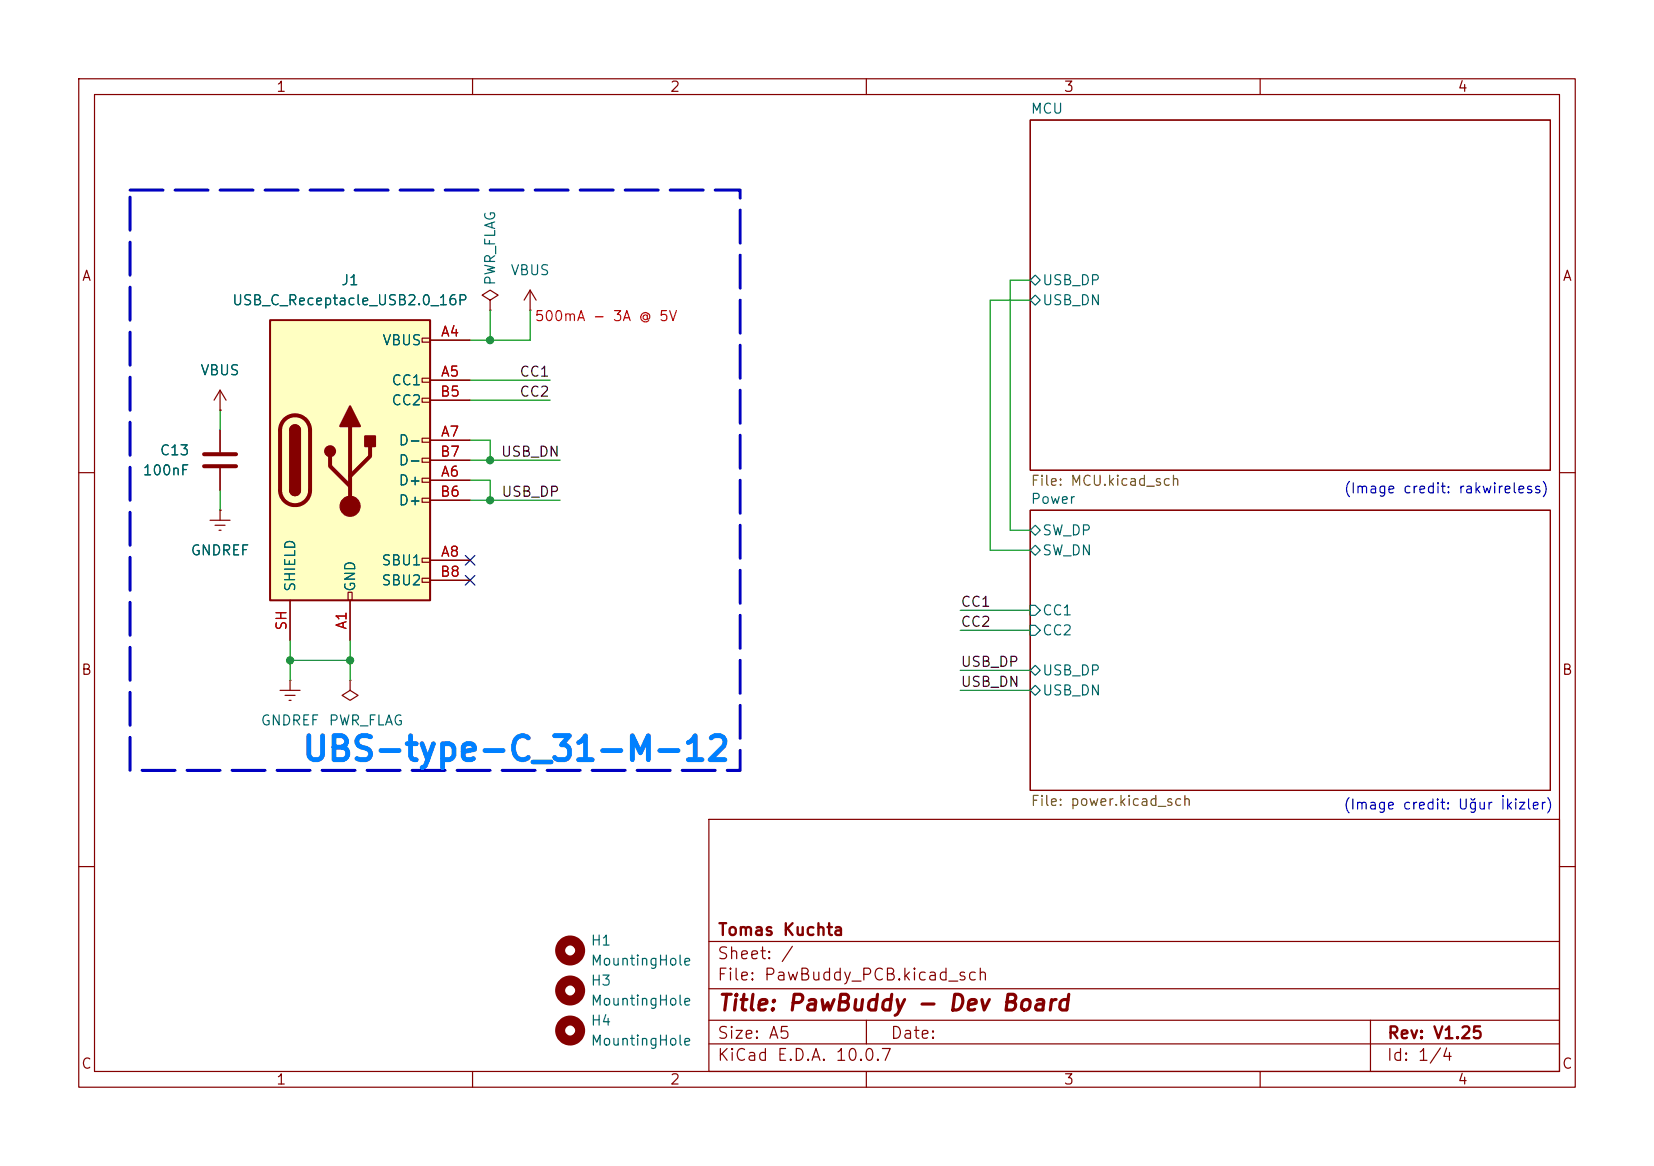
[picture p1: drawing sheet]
<svg xmlns="http://www.w3.org/2000/svg" width="210mm" height="148mm" viewBox="0 0 210 148" stroke-linecap="round" stroke-linejoin="round" font-family="sans-serif">
<g fill="none" stroke="#840000" stroke-width=".15">
<path d="M10 10h190v128h-190zM12 12h186v124h-186zM60 10v2M110 10v2M130.8 15.2h66v44.5h-66zM160 10v2M10 60h2M130.8 64.8h66v35.5h-66zM198 60h2M10 110h2M90 104h108v32h-108zM90 119.5h108"/>
<path d="M198 110h2M60 136v2M90 132.5h108M90 129.5h108M90 125.5h108M110 136v2M110 129.5v3M160 136v2M174 129.5v6.5"/>
</g>
<path d="M130.8 35.6l.6-.7 .7 .7-.7 .6zM131.4 37.5l.7 .6-.7 .6-.6-.6zM130.8 76.8h.6l.7 .7-.7 .6h-.6zM130.8 79.4h.6l.7 .6-.7 .6h-.6zM130.8 69.9l.6-.7 .7 .7-.7 .6zM131.4 66.7l.7 .6-.7 .6-.6-.6zM130.8 87.6l.6-.6 .7 .6-.7 .7zM131.4 84.5l.7 .6-.7 .6-.6-.6z" fill="none" stroke="#006464" stroke-width=".15"/>
<circle cx="72.4" cy="120.6" r="1.27" fill="none" stroke="#840000" stroke-width="1.3"/>
<path d="M34.3 40.6h20.3v35.6h-20.3z" fill="#ffffc2"/>
<g fill="none" stroke="#840000" stroke-width=".15">
<path d="M62.2 38.1l1-.6-1-.7-1 .7 1 .6v1.3M62.2 39.4h.1M67.3 39.4h.1M67.3 36.8l-.8 1.3M67.3 36.8l.8 1.3M67.3 36.8v2.6M27.9 52.1h.1M27.9 49.5l-.7 1.3M27.9 49.5l.8 1.3M27.9 49.5v2.6M27.9 54.6v2.8M27.9 59.4v2.8"/>
<path d="M53.6 42.9h1v.5h-1zM53.6 48h1v.5h-1zM53.6 50.5h1v.6h-1zM53.6 55.6h1v.5h-1zM53.6 58.2h1v.5h-1zM54.6 43.2h5.1M54.6 48.3h5.1M54.6 55.9h5.1M54.6 50.8h5.1M54.6 58.4h5.1M26.7 66h2.5M27.3 66.7h1.3"/>
<path d="M27.8 67.3h.3M27.9 64.8h.1M27.9 64.8v1.2M36.8 76.2v5.1M44.2 75.2h.5v1h-.5zM44.4 76.2v5.1M53.6 60.7h1v.5h-1zM53.6 63.2h1v.6h-1zM53.6 70.9h1v.5h-1zM53.6 73.4h1v.5h-1zM54.6 61h5.1M54.6 71.1h5.1"/>
<path d="M54.6 63.5h5.1M54.6 73.7h5.1M35.6 87.6h2.5M36.2 88.3h1.3M36.7 88.9h.3M36.8 86.4h.1M36.8 86.4v1.2M44.4 86.4v1.2l1.1 .7-1.1 .6-1-.6 1-.7M44.4 86.4h.1"/>
</g>
<path d="M34.3 40.6h20.3v35.6h-20.3zM36.8 54.6a.64 .64 0 0 1 .7-.6 .64 .64 0 0 1 .6 .6M36.8 62.2a.64 .64 0 0 0 .7 .7 .64 .64 0 0 0 .6-.7" fill="none" stroke="#840000" stroke-width=".25"/>
<path d="M25.9 57.7h4.1M25.9 59.2h4.1M36.1 53.3a1.9 1.9 0 0 1 2.1-.4 1.9 1.9 0 0 1 1.2 1.7v7.6a1.91 1.91 0 0 1-1.9 1.9 1.91 1.91 0 0 1-1.9-1.9v-7.6a1.9 1.9 0 0 1 .5-1.3zM41.9 57.9v1.3l2.5 2.5M44.4 54.1v10.2M47 56.6v1.3l-2.6 2.6" fill="none" stroke="#840000" stroke-width=".51"/>
<g fill="#840000" stroke="#840000" stroke-width=".25">
<path d="M36.8 54.6h1.3v7.6h-1.3z"/>
<path d="M37 54.2a.64 .64 0 0 1 .7-.2 .64 .64 0 0 1 .4 .6h-1.3z"/>
<path d="M36.8 62.2h1.3a.64 .64 0 0 1-.6 .7 .64 .64 0 0 1-.7-.7z"/>
<path d="M44.4 51.6l1.3 2.5h-2.5z"/>
<path d="M46.4 55.4h1.2v1.2h-1.2z"/>
<circle cx="41.9" cy="57.3" r=".63"/>
</g>
<circle cx="44.4" cy="64.3" r="1.27" fill="#840000" stroke="#840000" stroke-width=".15"/>
<g fill="none" stroke="#840000" stroke-width="1.3">
<circle cx="72.4" cy="125.7" r="1.27"/>
<circle cx="72.4" cy="130.8" r="1.27"/>
</g>
<g fill="none" stroke="#009600" stroke-width=".15">
<path d="M62.2 39.4v3.8M67.3 39.4v3.8h-7.6M130.8 35.6h-2.5v31.7h2.5M130.8 38.1h-5.1v31.8h5.1M27.9 52.1v2.5M59.7 58.4h11.4M59.7 55.9h2.5v2.5M59.7 48.3h10.1M59.7 50.8h10.1M27.9 62.2v2.6M59.7 63.5h11.4M59.7 61h2.5v2.5"/>
<path d="M121.9 77.5h8.9M36.8 81.3v5.1M36.8 83.8h7.6M44.4 81.3v5.1M121.9 80h8.9M121.9 87.6h8.9M121.9 85.1h8.9"/>
</g>
<path d="M59.1 70.5l1.2 1.2M59.1 73.1l1.2 1.2M60.3 70.5l-1.2 1.2M60.3 73.1l-1.2 1.2" fill="none" stroke="#000084" stroke-width=".15"/>
<path d="M16.5 24.1h77.5v73.7h-77.5z" fill="none" stroke="#0000c2" stroke-width=".38" stroke-dasharray="4.2 1.5"/>
<g fill="#009600" stroke="#009600" stroke-width=".13">
<circle cx="62.2" cy="58.4" r=".46"/>
<circle cx="62.2" cy="63.5" r=".46"/>
<circle cx="44.4" cy="83.8" r=".46"/>
<circle cx="36.8" cy="83.8" r=".46"/>
<circle cx="62.2" cy="43.2" r=".46"/>
</g>
<text font-size="3" fill="#0080ff" x="38.2" y="97.4">UBS-type-C_31-M-12</text>
<text font-size="2" fill="#840000" x="91" y="128.8">Title: PawBuddy - Dev Board</text>
<g font-size="1.5" fill="#840000">
<text x="91.1" y="119.1">Tomas Kuchta</text>
<text x="91" y="124.8">File: PawBuddy_PCB.kicad_sch</text>
<text x="91" y="122.1">Sheet: /</text>
<text x="91" y="135">KiCad E.D.A. 10.0.7</text>
<text x="91" y="132.2">Size: A5</text>
<text x="113" y="132.2">Date:</text>
<text x="176" y="135">Id: 1/4</text>
<text x="176.1" y="132.2">Rev: V1.25</text>
</g>
<g font-size="1.3" fill="#840000">
<text x="35" y="12">1</text>
<text x="85" y="12">2</text>
<text x="135" y="12">3</text>
<text x="185" y="12">4</text>
<text x="10.3" y="36">A</text>
<text x="198.3" y="36">A</text>
<text x="10.2" y="86">B</text>
<text x="198.2" y="86">B</text>
<text x="10.2" y="136">C</text>
<text x="35" y="138">1</text>
<text x="85" y="138">2</text>
<text x="135" y="138">3</text>
<text x="185" y="138">4</text>
<text x="198.2" y="136">C</text>
</g>
<g font-size="1.3" fill="#006464">
<text x="130.8" y="14.7">MCU</text>
<text x="64.7" y="35.3">VBUS</text>
<text x="29.4" y="39.1">USB_C_Receptacle_USB2.0_16P</text>
<text x="43.2" y="36.5">J1</text>
<text x="63.2" y="36.3" transform="rotate(-90 63.2 36.3)">PWR_FLAG</text>
<text x="132.2" y="39.1">USB_DN</text>
<text x="132.2" y="36.5">USB_DP</text>
<text x="25.4" y="48">VBUS</text>
<text x="48.5" y="44.1">VBUS</text>
<text x="49.6" y="49.2">CC1</text>
<text x="49.6" y="51.8">CC2</text>
<text x="20.2" y="58.1">C13</text>
<text x="50.5" y="56.8">D-</text>
<text x="50.5" y="59.4">D-</text>
<text x="18" y="60.7">100nF</text>
<text x="50.5" y="61.9">D+</text>
<text x="50.5" y="64.5">D+</text>
<text x="130.8" y="64.3">Power</text>
<text x="24.1" y="70.8">GNDREF</text>
<text x="132.2" y="70.8">SW_DN</text>
<text x="132.2" y="68.3">SW_DP</text>
<text x="37.8" y="75.2" transform="rotate(-90 37.8 75.2)">SHIELD</text>
<text x="45.4" y="75.2" transform="rotate(-90 45.4 75.2)">GND</text>
<text x="48.3" y="72.1">SBU1</text>
<text x="48.3" y="74.6">SBU2</text>
<text x="132.2" y="78.4">CC1</text>
<text x="132.2" y="81">CC2</text>
<text x="132.2" y="88.6">USB_DN</text>
<text x="132.2" y="86.1">USB_DP</text>
<text x="33" y="92.4">GNDREF</text>
<text x="41.6" y="92.4">PWR_FLAG</text>
<text x="74.9" y="120.3">H1</text>
<text x="74.9" y="122.9">MountingHole</text>
<text x="74.9" y="125.4">H3</text>
<text x="74.9" y="130.5">H4</text>
<text x="74.9" y="128">MountingHole</text>
<text x="74.9" y="133">MountingHole</text>
</g>
<text font-size="1.3" fill="#f00" x="67.8" y="41.1">500mA - 3A @ 5V</text>
<g font-size="1.3" fill="#a90000">
<text x="55.9" y="43">A4</text>
<text x="55.8" y="50.7">B5</text>
<text x="55.9" y="48.1">A5</text>
<text x="55.8" y="58.3">B7</text>
<text x="55.9" y="55.7">A7</text>
<text x="55.8" y="63.4">B6</text>
<text x="55.9" y="60.8">A6</text>
<text x="55.9" y="71">A8</text>
<text x="55.8" y="73.5">B8</text>
<text x="36.7" y="80.1" transform="rotate(-90 36.7 80.1)">SH</text>
<text x="44.3" y="80" transform="rotate(-90 44.3 80)">A1</text>
</g>
<g font-size="1.3" fill="#0f0f0f">
<text x="65.9" y="50.7">CC2</text>
<text x="65.9" y="48.1">CC1</text>
<text x="63.5" y="58.3">USB_DN</text>
<text x="63.6" y="63.4">USB_DP</text>
<text x="121.9" y="77.3">CC1</text>
<text x="121.9" y="79.9">CC2</text>
<text x="121.9" y="87.5">USB_DN</text>
<text x="121.9" y="85">USB_DP</text>
</g>
<g font-size="1.3" fill="#725600">
<text x="130.8" y="62">File: MCU.kicad_sch</text>
<text x="130.8" y="102.6">File: power.kicad_sch</text>
</g>
<g font-size="1.3" fill="#0000c2">
<text x="170.5" y="62.9">(Image credit: rakwireless)</text>
<text x="170.5" y="103.1">(Image credit: Uğur İkizler)</text>
</g>
</svg>
